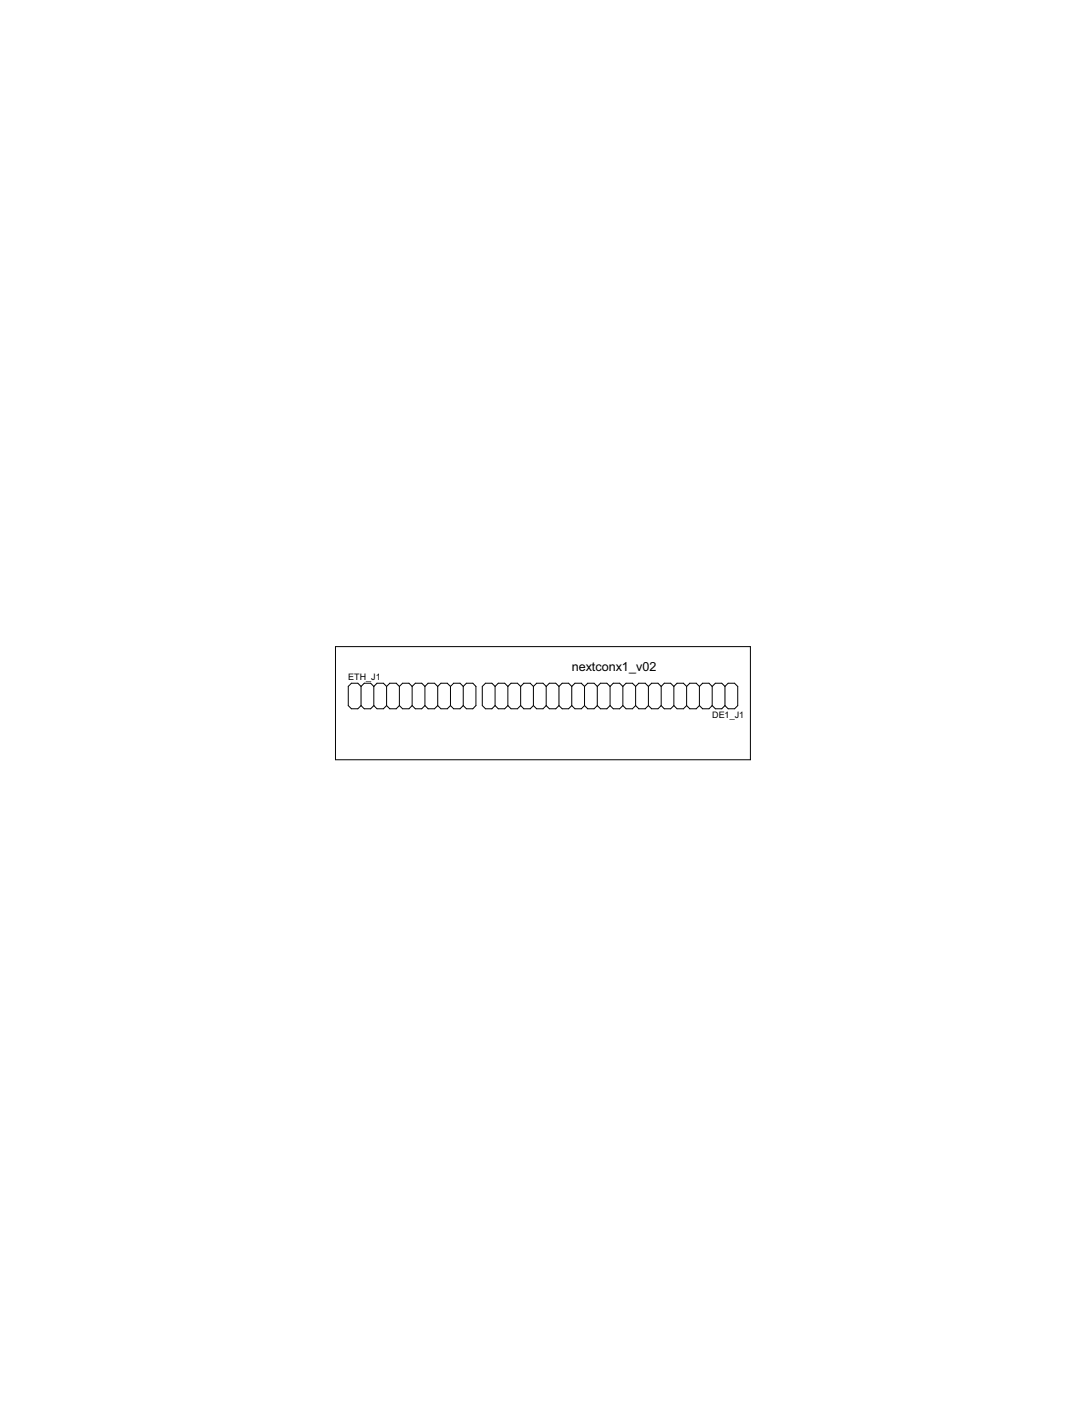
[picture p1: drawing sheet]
<svg xmlns="http://www.w3.org/2000/svg" width="216mm" height="279mm" viewBox="0 0 216 279" stroke-linecap="round" stroke-linejoin="round" font-family="sans-serif">
<g fill="none" stroke="#000" stroke-width=".2">
<path d="M66.7 128.6h82.5v22.5h-82.5zM71.8 136.5l-.7-.6h-1.2l-.7 .6v3.8l.7 .6h1.2l.7-.6M71.8 136.5l.6-.6h1.3l.6 .6M71.8 136.5v3.8M74.3 136.5l.7-.6h1.2l.7 .6M74.3 136.5v3.8M76.9 136.5l.6-.6h1.3l.6 .6M76.9 136.5v3.8M79.4 136.5l.6-.6h1.3l.6 .6M79.4 136.5v3.8M81.9 136.5l.7-.6h1.2l.7 .6M81.9 136.5v3.8"/>
<path d="M84.5 136.5l.6-.6h1.3l.6 .6M84.5 136.5v3.8M87 136.5l.7-.6h1.2l.7 .6M87 136.5v3.8M89.6 136.5l.6-.6h1.3l.6 .6M89.6 136.5v3.8M92.1 136.5l.6-.6h1.3l.6 .6v3.8l-.6 .6h-1.3l-.6-.6M92.1 136.5v3.8M98.4 136.5l-.6-.6h-1.3l-.6 .6v3.8l.6 .6h1.3l.6-.6M98.4 136.5l.7-.6h1.2l.7 .6M98.4 136.5v3.8M101 136.5l.6-.6h1.3l.6 .6"/>
<path d="M101 136.5v3.8M103.5 136.5l.6-.6h1.3l.6 .6M103.5 136.5v3.8M106 136.5l.7-.6h1.2l.7 .6M106 136.5v3.8M108.6 136.5l.6-.6h1.3l.6 .6M108.6 136.5v3.8M111.1 136.5l.7-.6h1.2l.7 .6M111.1 136.5v3.8M113.7 136.5l.6-.6h1.3l.6 .6M113.7 136.5v3.8M116.2 136.5l.6-.6h1.3l.6 .6"/>
<path d="M116.2 136.5v3.8M118.7 136.5l.7-.6h1.2l.7 .6M118.7 136.5v3.8M121.3 136.5l.6-.6h1.3l.6 .6M121.3 136.5v3.8M123.8 136.5l.7-.6h1.2l.7 .6M123.8 136.5v3.8M126.4 136.5l.6-.6h1.3l.6 .6M126.4 136.5v3.8M128.9 136.5l.6-.6h1.3l.6 .6M128.9 136.5v3.8M131.4 136.5l.7-.6h1.2l.7 .6"/>
<path d="M131.4 136.5v3.8M134 136.5l.6-.6h1.3l.6 .6M134 136.5v3.8M136.5 136.5l.6-.6h1.3l.6 .6M136.5 136.5v3.8M139 136.5l.7-.6h1.2l.7 .6M139 136.5v3.8M141.6 136.5l.6-.6h1.3l.6 .6M141.6 136.5v3.8M144.1 136.5l.7-.6h1.2l.7 .6v3.8l-.7 .6h-1.2l-.7-.6M144.1 136.5v3.8M71.8 140.3l.6 .6h1.3l.6-.6"/>
<path d="M74.3 140.3l.7 .6h1.2l.7-.6M76.9 140.3l.6 .6h1.3l.6-.6M79.4 140.3l.6 .6h1.3l.6-.6M81.9 140.3l.7 .6h1.2l.7-.6M84.5 140.3l.6 .6h1.3l.6-.6M87 140.3l.7 .6h1.2l.7-.6M89.6 140.3l.6 .6h1.3l.6-.6M98.4 140.3l.7 .6h1.2l.7-.6M101 140.3l.6 .6h1.3l.6-.6M103.5 140.3l.6 .6h1.3l.6-.6M106 140.3l.7 .6h1.2l.7-.6M108.6 140.3l.6 .6h1.3l.6-.6"/>
<path d="M111.1 140.3l.7 .6h1.2l.7-.6M113.7 140.3l.6 .6h1.3l.6-.6M116.2 140.3l.6 .6h1.3l.6-.6M118.7 140.3l.7 .6h1.2l.7-.6M121.3 140.3l.6 .6h1.3l.6-.6M123.8 140.3l.7 .6h1.2l.7-.6M126.4 140.3l.6 .6h1.3l.6-.6M128.9 140.3l.6 .6h1.3l.6-.6M131.4 140.3l.7 .6h1.2l.7-.6M134 140.3l.6 .6h1.3l.6-.6M136.5 140.3l.6 .6h1.3l.6-.6M139 140.3l.7 .6h1.2l.7-.6"/>
<path d="M141.6 140.3l.6 .6h1.3l.6-.6"/>
</g>
<text font-size="2.8" x="113.7" y="133.3">nextconx1_v02</text>
<g font-size="2">
<text x="69.2" y="135.2">ETH_J1</text>
<text x="141.6" y="142.8">DE1_J1</text>
</g>
</svg>
